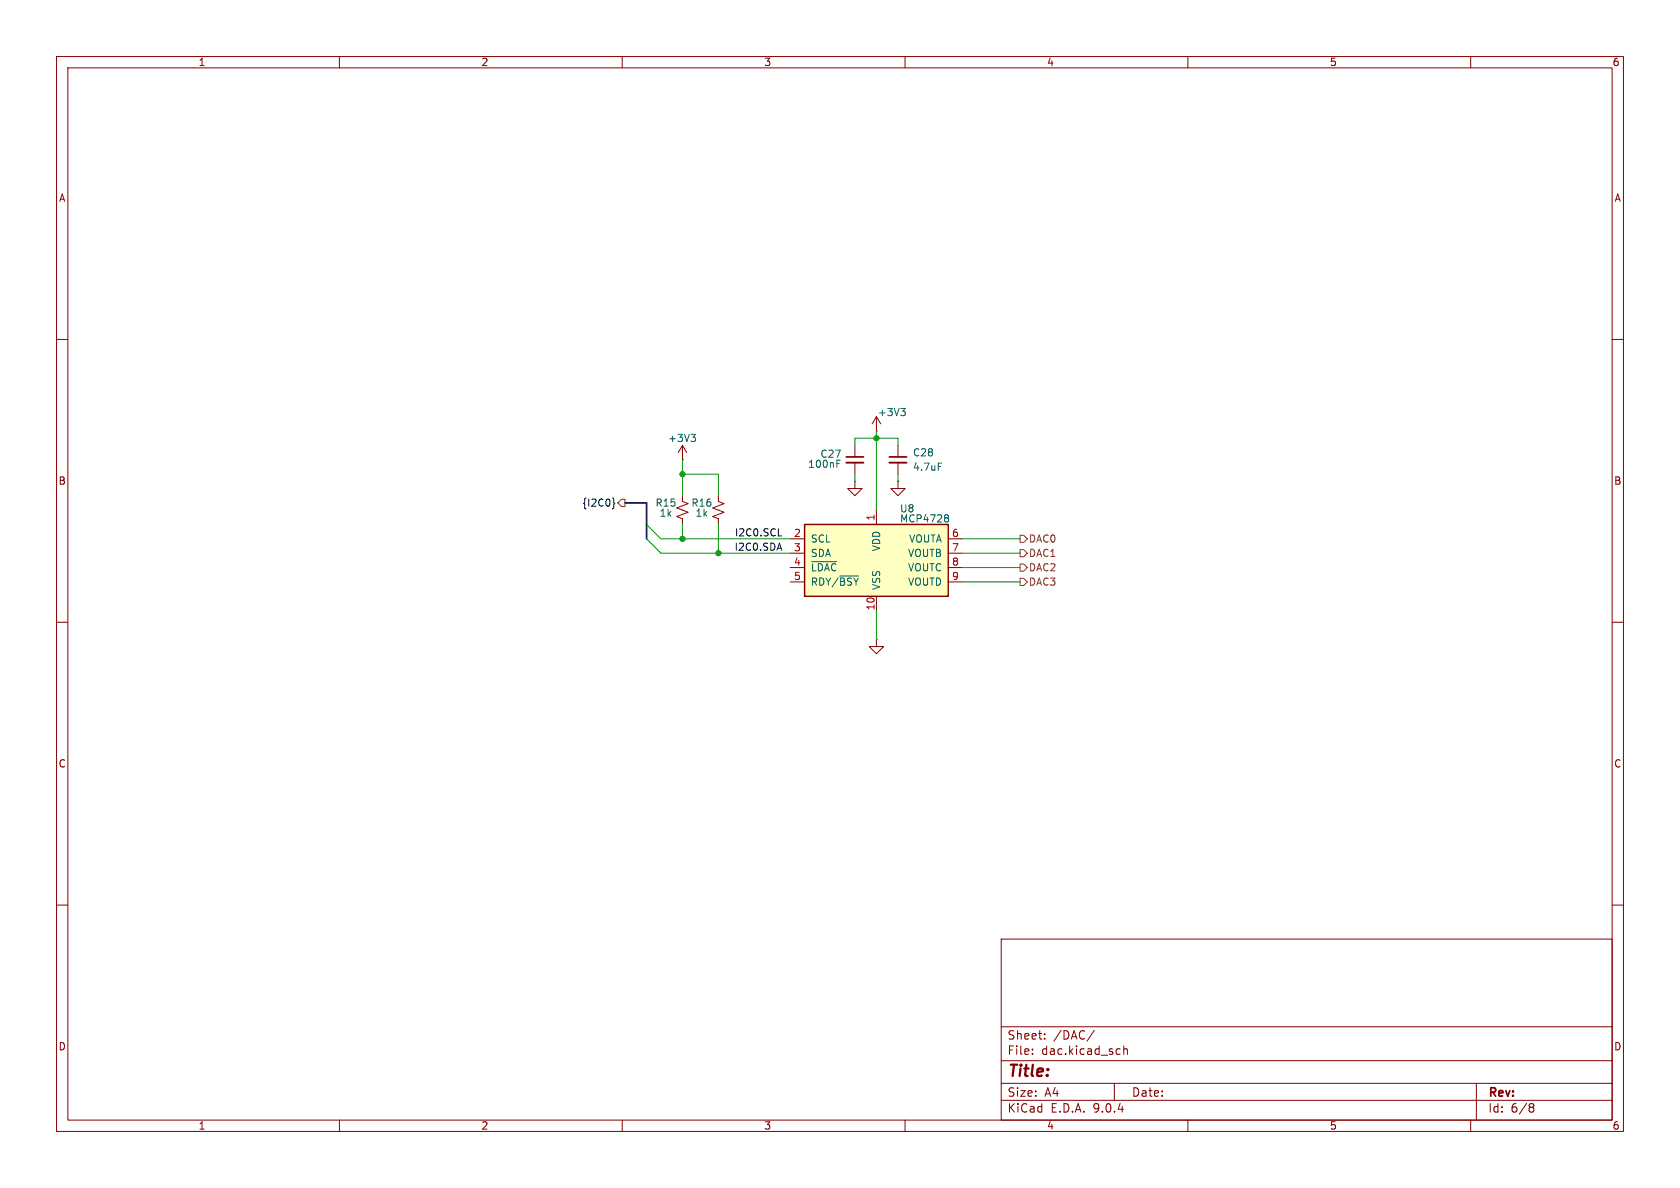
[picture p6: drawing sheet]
<svg xmlns="http://www.w3.org/2000/svg" width="297mm" height="210mm" viewBox="0 0 297 210" stroke-linecap="round" stroke-linejoin="round" font-family="sans-serif">
<g fill="none" stroke="#840000" stroke-width=".18">
<path d="M10 10h277v190h-277zM12 12h273v186h-273zM60 10v2M110 10v2M160 10v2M210 10v2M260 10v2M10 60h2M151.1 78.7v2.1M154.9 76.2h.1M154.9 73.7l-.7 1.2M154.9 73.7l.8 1.2"/>
<path d="M154.9 73.7v2.5M158.7 78.7v2.1M285 60h2M127 87.6v1l1 .4-2 .8 2 .8-2 .7 1 .4v1M151.1 85.1v1.3h1.3l-1.3 1.2-1.2-1.2h1.2M151.1 85.1h.1M151.1 81.8v2M158.7 85.1v1.3h1.3l-1.3 1.2-1.2-1.2h1.2M158.7 85.1h.1M158.7 81.8v2M10 110h2M154.9 113v1.3h1.3l-1.3 1.3-1.2-1.3h1.2"/>
<path d="M154.9 113h.1M285 110h2M10 160h2M177 166h108v32h-108zM285 160h2M60 198v2M110 198v2M160 198v2M177 194.5h108M177 191.5h108M177 187.5h108M177 181.5h108"/>
<path d="M182.5 186.3v.1M182.5 185.5v.1M184.7 183.6v.1M184.7 182.8v.1M193.5 182.1l-1.3 2M197 191.5v3M197.9 185.4l.1 .1M198 186.3l-.1 .1M198.7 184.9v1.5M198.7 185.5l.2-.1 .3 .1 .1 .9M210 198v2M260 198v2"/>
<path d="M261 191.5v6.5M270.6 195.1l.4 .1 .2 .2-.3 .3M270.6 195.7h.3M270.9 195.7l.2 .2 .1 .4-.2 .2-.4 .1"/>
</g>
<path d="M159.2 72.2h.8l-.4 .5M159.8 72.7l.2 .2v.3l-.2 .3M147.9 82h.5M165.9 81.9h.6" fill="none" stroke="#006464" stroke-width=".18"/>
<path d="M149.6 80.8h3.1M157.2 80.8h3.1" fill="none" stroke="#840000" stroke-width=".3"/>
<path d="M149.6 81.8h3.1M157.2 81.8h3.1" fill="none" stroke="#840000" stroke-width=".33"/>
<path d="M142.2 92.7h25.4v12.7h-25.4z" fill="#ffffc2"/>
<path d="M142.2 92.7h25.4v12.7h-25.4z" fill="none" stroke="#840000" stroke-width=".25"/>
<g fill="none" stroke="#840000" stroke-width=".18">
<path d="M120.6 78.7v2.6M120.6 78.7l-.7 1.3M120.6 78.7l.8 1.3M120.6 87.6v1l1.1 .4-2.1 .8 2.1 .8-2.1 .7 1 .4v1M120.6 81.3h.1M139.7 95.3h2.5M139.7 97.8h2.5M154.9 90.2v2.5M167.6 95.3h2.6M167.6 97.8h2.6M139.7 100.3h2.5M139.7 102.9h2.5"/>
<path d="M154.9 105.4v2.6M167.6 100.3h2.6M167.6 102.9h2.6"/>
</g>
<path d="M122.2 76.8h.7l-.4 .5M122.7 77.3l.2 .2v.3l-.2 .2M143.5 99.3h4.4M167.2 91h.3l.2 .2-.2 .3M167.2 91.5h.3M167.5 91.5l.2 .3v.2l-.1 .2-.4 .1M148.4 101.8h3.4" fill="none" stroke="#006464" stroke-width=".18"/>
<path d="M109.9 88.3h.6v1.2h-.6l-.7-.6zM180.3 99.7h.7l.6 .6-.6 .7h-.7zM180.3 97.2h.7l.6 .6-.6 .6h-.7zM180.3 94.6h.7l.6 .7-.6 .6h-.7zM180.3 102.2h.7l.6 .7-.6 .6h-.7z" fill="none" stroke="#725600" stroke-width=".18"/>
<path d="M108.3 88l.2 .2v.6l.2 .2-.2 .2v.6l-.2 .2" fill="none" stroke="#000084" stroke-width=".18"/>
<path d="M137.6 94.7h.6" fill="none" stroke="#0f0f0f" stroke-width=".18"/>
<path d="M110.5 88.9h3.8v6.4" fill="none" stroke="#000084" stroke-width=".3"/>
<g fill="none" stroke="#009600" stroke-width=".18">
<path d="M151.1 78.7v-1.2h7.6v1.2M154.9 76.2v14M114.3 95.3l2.5 2.5h22.9M114.3 92.7l2.5 2.6h22.9M120.6 81.3v6.3M120.6 92.7v2.6M120.6 83.8h6.4v3.8M127 92.7v5.1M151.1 83.8v1.3M158.7 83.8v1.3M170.2 97.8h10.1M170.2 95.3h10.1"/>
<path d="M154.9 108v5M170.2 100.3h10.1M170.2 102.9h10.1"/>
</g>
<g fill="#009600" stroke="#009600" stroke-width=".18">
<circle cx="127" cy="97.8" r=".46"/>
<circle cx="120.6" cy="83.8" r=".46"/>
<circle cx="120.6" cy="95.3" r=".46"/>
<circle cx="154.9" cy="77.5" r=".46"/>
</g>
<text font-size="2.8" fill="#840000" x="178" y="190.9">Title:</text>
<g font-size="2.1" fill="#840000">
<text x="178" y="184">Sheet:</text>
<text x="186.2" y="184">/DAC/</text>
<text x="178" y="186.7">File:</text>
<text x="184.1" y="186.7">dac.kicad_sch</text>
<text x="178" y="196.9">KiCad</text>
<text x="178" y="194.1">Size:</text>
<text x="184.7" y="194.1">A4</text>
<text x="185.7" y="196.9">E.D.A.</text>
<text x="193.3" y="196.9">9.0.4</text>
<text x="200" y="194.1">Date:</text>
<text x="263" y="194.3">Rev:</text>
<text x="263" y="196.9">Id:</text>
<text x="267.1" y="196.9">6/8</text>
</g>
<g font-size="1.8" fill="#840000">
<text x="35" y="11.9">1</text>
<text x="85" y="11.9">2</text>
<text x="135" y="11.9">3</text>
<text x="185" y="11.9">4</text>
<text x="235" y="11.9">5</text>
<text x="285" y="11.9">6</text>
<text x="10.3" y="35.9">A</text>
<text x="285.3" y="35.9">A</text>
<text x="10.3" y="85.9">B</text>
<text x="285.3" y="85.9">B</text>
<text x="10.3" y="135.9">C</text>
<text x="285.3" y="135.9">C</text>
<text x="10.3" y="185.9">D</text>
<text x="285.3" y="185.9">D</text>
<text x="35" y="199.9">1</text>
<text x="85" y="199.9">2</text>
<text x="135" y="199.9">3</text>
<text x="185" y="199.9">4</text>
<text x="235" y="199.9">5</text>
<text x="285" y="199.9">6</text>
</g>
<g font-size="1.8" fill="#006464">
<text x="155.1" y="73.8">+3V3</text>
<text x="118" y="78.3">+3V3</text>
<text x="142.8" y="82.9">100nF</text>
<text x="144.9" y="81.1">C27</text>
<text x="161.3" y="80.9">C28</text>
<text x="161.3" y="83.4">4.7uF</text>
<text x="115.8" y="89.8">R15</text>
<text x="122.1" y="89.8">R16</text>
<text x="116.5" y="91.5">1k</text>
<text x="122.9" y="91.5">1k</text>
<text x="159" y="90.8">U8</text>
<text x="159" y="92.6">MCP4728</text>
<text x="143.3" y="96.1">SCL</text>
<text x="143.3" y="98.7">SDA</text>
<text x="143.3" y="101.2">~{LDAC}</text>
<text x="155.8" y="97.6" transform="rotate(-90 155.8 97.6)">VDD</text>
<text x="160.4" y="98.7">VOUTB</text>
<text x="160.4" y="101.2">VOUTC</text>
<text x="160.6" y="96.1">VOUTA</text>
<text x="143.3" y="103.7">RDY/~{BSY}</text>
<text x="155.8" y="104.4" transform="rotate(-90 155.8 104.4)">VSS</text>
<text x="160.4" y="103.7">VOUTD</text>
</g>
<text font-size="1.8" fill="#000084" x="102.8" y="89.8">{I2C0}</text>
<g font-size="1.8" fill="#0f0f0f">
<text x="129.8" y="94.9">I2C0.SCL</text>
<text x="129.8" y="97.4">I2C0.SDA</text>
</g>
<g font-size="1.8" fill="#a90000">
<text x="140.3" y="95">2</text>
<text x="154.7" y="92.1" transform="rotate(-90 154.7 92.1)">1</text>
<text x="168.2" y="95">6</text>
<text x="140.3" y="97.5">3</text>
<text x="140.3" y="100.1">4</text>
<text x="168.2" y="97.5">7</text>
<text x="168.2" y="100.1">8</text>
<text x="140.3" y="102.6">5</text>
<text x="154.7" y="108" transform="rotate(-90 154.7 108)">10</text>
<text x="168.2" y="102.6">9</text>
</g>
<g font-size="1.8" fill="#725600">
<text x="181.8" y="101.2">DAC2</text>
<text x="181.8" y="98.7">DAC1</text>
<text x="181.8" y="96.1">DAC0</text>
<text x="181.8" y="103.7">DAC3</text>
</g>
</svg>
